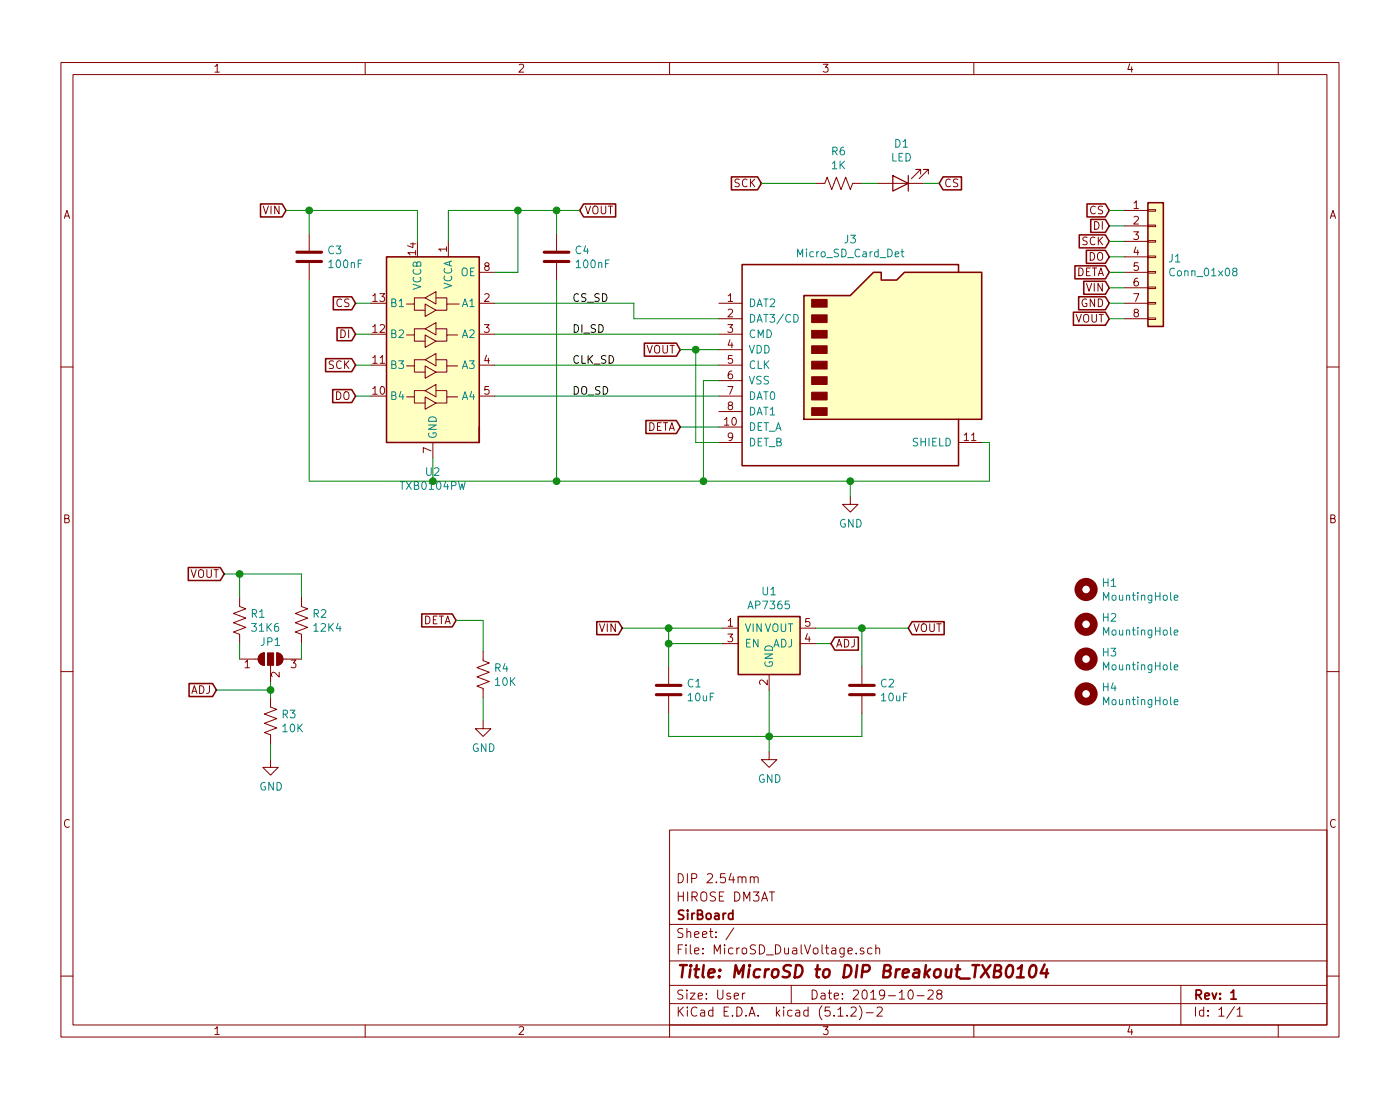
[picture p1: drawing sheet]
EESchema Schematic File Version 4
LIBS:MicroSD_DualVoltage-cache
EELAYER 29 0
EELAYER END
$Descr User 9055 7087
encoding utf-8
Sheet 1 1
Title "MicroSD to DIP Breakout_TXB0104"
Date "2019-10-28"
Rev "1"
Comp "SirBoard"
Comment1 "HIROSE DM3AT"
Comment2 "DIP 2.54mm"
Comment3 ""
Comment4 ""
$EndDescr
$Comp
L Mechanical:MountingHole H1
U 1 1
P 7025 3800
F 0 "H1" H 7125 3845 50  0000 L CNN
F 1 "MountingHole" H 7125 3755 50  0000 L CNN
F 2 "SirBoardLibrary:MountingHole_M2.5_SirBoard" H 7025 3800 50  0001 C CNN
F 3 "~" H 7025 3800 50  0001 C CNN
	1    7025 3800
	1    0    0    -1  
$EndComp
$Comp
L Connector:Micro_SD_Card_Det J3
U 1 1
P 5550 2350
F 0 "J3" H 5500 3165 50  0000 C CNN
F 1 "Micro_SD_Card_Det" H 5500 3075 50  0000 C CNN
F 2 "Connector_Card:microSD_HC_Hirose_DM3AT-SF-PEJM5" H 7600 3050 50  0001 C CNN
F 3 "https://www.hirose.com/product/en/download_file/key_name/DM3/category/Catalog/doc_file_id/49662/?file_category_id=4&item_id=195&is_series=1" H 5550 2450 50  0001 C CNN
F 4 "C114218" H 5550 2350 50  0001 C CNN "Part"
	1    5550 2350
	1    0    0    -1  
$EndComp
Text GLabel 4025 4050 0    50   Input ~ 0
VIN
Text GLabel 5875 4050 2    50   Input ~ 0
VOUT
$Comp
L Device:R_US R1
U 1 1
P 1550 4000
F 0 "R1" H 1618 4045 50  0000 L CNN
F 1 "31K6" H 1618 3955 50  0000 L CNN
F 2 "Resistor_SMD:R_0603_1608Metric" V 1590 3990 50  0001 C CNN
F 3 "~" H 1550 4000 50  0001 C CNN
F 4 "C227816" H 1550 4000 50  0001 C CNN "Part"
	1    1550 4000
	1    0    0    -1  
$EndComp
$Comp
L Device:R_US R3
U 1 1
P 1750 4650
F 0 "R3" H 1818 4695 50  0000 L CNN
F 1 "10K" H 1818 4605 50  0000 L CNN
F 2 "Resistor_SMD:R_0603_1608Metric" V 1790 4640 50  0001 C CNN
F 3 "~" H 1750 4650 50  0001 C CNN
F 4 "C99198" H 1750 4650 50  0001 C CNN "Part"
	1    1750 4650
	1    0    0    -1  
$EndComp
$Comp
L power:GND #PWR0101
U 1 1
P 4975 4850
F 0 "#PWR0101" H 4975 4600 50  0001 C CNN
F 1 "GND" H 4979 4678 50  0000 C CNN
F 2 "" H 4975 4850 50  0001 C CNN
F 3 "" H 4975 4850 50  0001 C CNN
	1    4975 4850
	1    0    0    -1  
$EndComp
$Comp
L power:GND #PWR0102
U 1 1
P 1750 4900
F 0 "#PWR0102" H 1750 4650 50  0001 C CNN
F 1 "GND" H 1754 4728 50  0000 C CNN
F 2 "" H 1750 4900 50  0001 C CNN
F 3 "" H 1750 4900 50  0001 C CNN
	1    1750 4900
	1    0    0    -1  
$EndComp
Wire Wire Line
	1750 4900 1750 4800
Text GLabel 1400 4450 0    50   Input ~ 0
ADJ
Text GLabel 1450 3700 0    50   Input ~ 0
VOUT
Wire Wire Line
	1550 3850 1550 3700
Wire Wire Line
	1550 3700 1450 3700
Wire Wire Line
	3200 1950 4100 1950
Wire Wire Line
	4100 1950 4100 2050
Wire Wire Line
	4100 2050 4650 2050
Text GLabel 2300 2350 0    50   Input ~ 0
SCK
Text GLabel 2300 2150 0    50   Input ~ 0
DI
Text GLabel 2300 1950 0    50   Input ~ 0
CS
Text GLabel 2300 2550 0    50   Input ~ 0
DO
Wire Wire Line
	2400 2350 2300 2350
Wire Wire Line
	2400 2550 2300 2550
Wire Wire Line
	2400 2150 2300 2150
Wire Wire Line
	2300 1950 2400 1950
Text GLabel 4400 2250 0    50   Input ~ 0
VOUT
Wire Wire Line
	4650 2250 4500 2250
Wire Wire Line
	4550 2450 4650 2450
Wire Wire Line
	4550 3100 5500 3100
Wire Wire Line
	6400 3100 6400 2850
Wire Wire Line
	6400 2850 6350 2850
Wire Wire Line
	4550 2450 4550 3100
Text GLabel 4400 2750 0    50   Input ~ 0
DETA
Wire Wire Line
	4400 2750 4650 2750
Wire Wire Line
	4650 2850 4500 2850
Text GLabel 7175 1750 0    50   Input ~ 0
DETA
Text GLabel 7175 1550 0    50   Input ~ 0
SCK
Text GLabel 7175 1450 0    50   Input ~ 0
DI
Text GLabel 7175 1350 0    50   Input ~ 0
CS
Text GLabel 7175 1650 0    50   Input ~ 0
DO
Text GLabel 7175 1850 0    50   Input ~ 0
VIN
Text GLabel 7175 1950 0    50   Input ~ 0
GND
Text GLabel 7175 2050 0    50   Input ~ 0
VOUT
Wire Wire Line
	7175 1750 7275 1750
Wire Wire Line
	7275 1850 7175 1850
Wire Wire Line
	7175 1950 7275 1950
Wire Wire Line
	7275 2050 7175 2050
Wire Wire Line
	7175 1350 7275 1350
Wire Wire Line
	7275 1450 7175 1450
Wire Wire Line
	7175 1550 7275 1550
Wire Wire Line
	7275 1650 7175 1650
Text GLabel 4925 1175 0    50   Input ~ 0
SCK
$Comp
L Device:R_US R6
U 1 1
P 5425 1175
F 0 "R6" V 5628 1175 50  0000 C CNN
F 1 "1K" V 5538 1175 50  0000 C CNN
F 2 "Resistor_SMD:R_0603_1608Metric" V 5465 1165 50  0001 C CNN
F 3 "~" H 5425 1175 50  0001 C CNN
F 4 "C25585" V 5425 1175 50  0001 C CNN "Part"
	1    5425 1175
	0    -1   -1   0   
$EndComp
$Comp
L Device:LED D1
U 1 1
P 5825 1175
F 0 "D1" H 5818 922 50  0000 C CNN
F 1 "LED" H 5818 1012 50  0000 C CNN
F 2 "LED_SMD:LED_0603_1608Metric" H 5825 1175 50  0001 C CNN
F 3 "~" H 5825 1175 50  0001 C CNN
F 4 "C205443" H 5825 1175 50  0001 C CNN "Part"
	1    5825 1175
	-1   0    0    1   
$EndComp
Wire Wire Line
	5575 1175 5675 1175
Text GLabel 6075 1175 2    50   Input ~ 0
CS
Wire Wire Line
	6075 1175 5975 1175
$Comp
L power:GND #PWR0106
U 1 1
P 5500 3200
F 0 "#PWR0106" H 5500 2950 50  0001 C CNN
F 1 "GND" H 5504 3028 50  0000 C CNN
F 2 "" H 5500 3200 50  0001 C CNN
F 3 "" H 5500 3200 50  0001 C CNN
	1    5500 3200
	1    0    0    -1  
$EndComp
Wire Wire Line
	5500 3200 5500 3100
Connection ~ 5500 3100
Wire Wire Line
	5500 3100 6400 3100
Text Label 3700 2550 0    50   ~ 0
DO_SD
Text Label 3700 2350 0    50   ~ 0
CLK_SD
Text Label 3700 2150 0    50   ~ 0
DI_SD
Text Label 3700 1950 0    50   ~ 0
CS_SD
$Comp
L Device:R_US R2
U 1 1
P 1950 4000
F 0 "R2" H 2018 4045 50  0000 L CNN
F 1 "12K4" H 2018 3955 50  0000 L CNN
F 2 "Resistor_SMD:R_0603_1608Metric" V 1990 3990 50  0001 C CNN
F 3 "~" H 1950 4000 50  0001 C CNN
F 4 "C139128" H 1950 4000 50  0001 C CNN "Part"
	1    1950 4000
	1    0    0    -1  
$EndComp
$Comp
L Jumper:SolderJumper_3_Open JP1
U 1 1
P 1750 4250
F 0 "JP1" H 1750 4363 50  0000 C CNN
F 1 "SolderJumper_3_Open" H 1750 4363 50  0001 C CNN
F 2 "Jumper:SolderJumper-3_P1.3mm_Open_RoundedPad1.0x1.5mm" H 1750 4250 50  0001 C CNN
F 3 "~" H 1750 4250 50  0001 C CNN
	1    1750 4250
	1    0    0    -1  
$EndComp
Wire Wire Line
	1550 4150 1550 4250
Wire Wire Line
	1750 4400 1750 4450
Wire Wire Line
	1950 4250 1950 4150
Wire Wire Line
	1950 3850 1950 3700
Wire Wire Line
	1950 3700 1550 3700
Connection ~ 1550 3700
Wire Wire Line
	1400 4450 1750 4450
Connection ~ 1750 4450
Wire Wire Line
	1750 4450 1750 4500
$Comp
L Logic_LevelTranslator:TXB0104PW U2
U 1 1
P 2800 2250
F 0 "U2" H 2800 1462 50  0000 C CNN
F 1 "TXB0104PW" H 2800 1372 50  0000 C CNN
F 2 "Package_SO:TSSOP-14_4.4x5mm_P0.65mm" H 2800 1500 50  0001 C CNN
F 3 "http://www.ti.com/lit/ds/symlink/txb0104.pdf" H 2910 2345 50  0001 C CNN
F 4 "C60708" H 2800 2250 50  0001 C CNN "Part"
	1    2800 2250
	-1   0    0    -1  
$EndComp
Wire Wire Line
	4925 1175 5275 1175
Wire Wire Line
	3200 2150 4650 2150
Wire Wire Line
	3200 2350 4650 2350
Wire Wire Line
	3200 2550 4650 2550
Wire Wire Line
	2800 2950 2800 3100
Wire Wire Line
	2800 3100 3600 3100
Connection ~ 4550 3100
Text GLabel 3750 1350 2    50   Input ~ 0
VOUT
Wire Wire Line
	3750 1350 3600 1350
Wire Wire Line
	2900 1350 2900 1550
Text GLabel 1850 1350 0    50   Input ~ 0
VIN
Wire Wire Line
	1850 1350 2000 1350
Wire Wire Line
	2700 1350 2700 1550
Wire Wire Line
	3350 1350 3350 1750
Wire Wire Line
	3350 1750 3200 1750
Connection ~ 3350 1350
Wire Wire Line
	3350 1350 2900 1350
$Comp
L Device:C C4
U 1 1
P 3600 1650
F 0 "C4" H 3715 1695 50  0000 L CNN
F 1 "100nF" H 3715 1605 50  0000 L CNN
F 2 "Capacitor_SMD:C_0603_1608Metric" H 3638 1500 50  0001 C CNN
F 3 "~" H 3600 1650 50  0001 C CNN
F 4 "C42998" H 3600 1650 50  0001 C CNN "Part"
	1    3600 1650
	1    0    0    -1  
$EndComp
$Comp
L Device:C C3
U 1 1
P 2000 1650
F 0 "C3" H 2115 1695 50  0000 L CNN
F 1 "100nF" H 2115 1605 50  0000 L CNN
F 2 "Capacitor_SMD:C_0603_1608Metric" H 2038 1500 50  0001 C CNN
F 3 "~" H 2000 1650 50  0001 C CNN
F 4 "C42998" H 2000 1650 50  0001 C CNN "Part"
	1    2000 1650
	1    0    0    -1  
$EndComp
Wire Wire Line
	3600 1500 3600 1350
Connection ~ 3600 1350
Wire Wire Line
	3600 1350 3350 1350
Wire Wire Line
	3600 1800 3600 3100
Connection ~ 3600 3100
Wire Wire Line
	3600 3100 4550 3100
Wire Wire Line
	2000 1500 2000 1350
Connection ~ 2000 1350
Wire Wire Line
	2000 1350 2700 1350
Wire Wire Line
	2000 1800 2000 3100
Wire Wire Line
	2000 3100 2800 3100
Connection ~ 2800 3100
$Comp
L Connector_Generic:Conn_01x08 J1
U 1 1
P 7475 1650
F 0 "J1" H 7554 1642 50  0000 L CNN
F 1 "Conn_01x08" H 7554 1552 50  0000 L CNN
F 2 "Connector_PinHeader_2.54mm:PinHeader_1x08_P2.54mm_Vertical" H 7475 1650 50  0001 C CNN
F 3 "~" H 7475 1650 50  0001 C CNN
	1    7475 1650
	1    0    0    -1  
$EndComp
$Comp
L Mechanical:MountingHole H2
U 1 1
P 7025 4025
F 0 "H2" H 7125 4070 50  0000 L CNN
F 1 "MountingHole" H 7125 3980 50  0000 L CNN
F 2 "SirBoardLibrary:MountingHole_M2.5_SirBoard" H 7025 4025 50  0001 C CNN
F 3 "~" H 7025 4025 50  0001 C CNN
	1    7025 4025
	1    0    0    -1  
$EndComp
$Comp
L Mechanical:MountingHole H3
U 1 1
P 7025 4250
F 0 "H3" H 7125 4295 50  0000 L CNN
F 1 "MountingHole" H 7125 4205 50  0000 L CNN
F 2 "SirBoardLibrary:MountingHole_M2.5_SirBoard" H 7025 4250 50  0001 C CNN
F 3 "~" H 7025 4250 50  0001 C CNN
	1    7025 4250
	1    0    0    -1  
$EndComp
$Comp
L Mechanical:MountingHole H4
U 1 1
P 7025 4475
F 0 "H4" H 7125 4520 50  0000 L CNN
F 1 "MountingHole" H 7125 4430 50  0000 L CNN
F 2 "SirBoardLibrary:MountingHole_M2.5_SirBoard" H 7025 4475 50  0001 C CNN
F 3 "~" H 7025 4475 50  0001 C CNN
	1    7025 4475
	1    0    0    -1  
$EndComp
Wire Wire Line
	4975 4850 4975 4750
Wire Wire Line
	5375 4150 5275 4150
Text GLabel 5375 4150 2    50   Input ~ 0
ADJ
Wire Wire Line
	5875 4050 5575 4050
Wire Wire Line
	4025 4050 4325 4050
Wire Wire Line
	5575 4050 5575 4300
Connection ~ 5575 4050
Wire Wire Line
	5275 4050 5575 4050
Wire Wire Line
	4325 4150 4325 4300
Wire Wire Line
	4325 4150 4675 4150
Connection ~ 4325 4150
Wire Wire Line
	4325 4050 4325 4150
Connection ~ 4325 4050
Wire Wire Line
	4675 4050 4325 4050
Wire Wire Line
	4975 4750 5575 4750
Connection ~ 4975 4750
Wire Wire Line
	4975 4750 4975 4450
Wire Wire Line
	5575 4750 5575 4600
Wire Wire Line
	4325 4750 4975 4750
Wire Wire Line
	4325 4600 4325 4750
$Comp
L MicroSD_DualVoltage-rescue:AP7365-U.FL-R-SMT(01) U1
U 1 1
P 4925 4900
F 0 "U1" H 4975 5990 50  0000 C CNN
F 1 "AP7365" H 4975 5900 50  0000 C CNN
F 2 "Package_TO_SOT_SMD:SOT-23-5" H 4975 5900 50  0001 C CNN
F 3 "" H 4975 5900 50  0001 C CNN
F 4 "C264087" H 4925 4900 50  0001 C CNN "Part"
	1    4925 4900
	1    0    0    -1  
$EndComp
$Comp
L Device:C C1
U 1 1
P 4325 4450
F 0 "C1" H 4440 4495 50  0000 L CNN
F 1 "10uF" H 4440 4405 50  0000 L CNN
F 2 "Capacitor_SMD:C_0805_2012Metric" H 4363 4300 50  0001 C CNN
F 3 "~" H 4325 4450 50  0001 C CNN
F 4 "C95841" H 4325 4450 50  0001 C CNN "Part"
	1    4325 4450
	1    0    0    -1  
$EndComp
$Comp
L Device:C C2
U 1 1
P 5575 4450
F 0 "C2" H 5690 4495 50  0000 L CNN
F 1 "10uF" H 5690 4405 50  0000 L CNN
F 2 "Capacitor_SMD:C_0805_2012Metric" H 5613 4300 50  0001 C CNN
F 3 "~" H 5575 4450 50  0001 C CNN
F 4 "C95841" H 5575 4450 50  0001 C CNN "Part"
	1    5575 4450
	1    0    0    -1  
$EndComp
$Comp
L Device:R_US R4
U 1 1
P 3125 4350
F 0 "R4" H 3193 4395 50  0000 L CNN
F 1 "10K" H 3193 4305 50  0000 L CNN
F 2 "Resistor_SMD:R_0603_1608Metric" V 3165 4340 50  0001 C CNN
F 3 "~" H 3125 4350 50  0001 C CNN
F 4 "C99198" H 3125 4350 50  0001 C CNN "Part"
	1    3125 4350
	1    0    0    -1  
$EndComp
Text GLabel 2950 4000 0    50   Input ~ 0
DETA
$Comp
L power:GND #PWR0103
U 1 1
P 3125 4650
F 0 "#PWR0103" H 3125 4400 50  0001 C CNN
F 1 "GND" H 3129 4478 50  0000 C CNN
F 2 "" H 3125 4650 50  0001 C CNN
F 3 "" H 3125 4650 50  0001 C CNN
	1    3125 4650
	1    0    0    -1  
$EndComp
Wire Wire Line
	3125 4650 3125 4500
Wire Wire Line
	3125 4200 3125 4000
Wire Wire Line
	3125 4000 2950 4000
Wire Wire Line
	4500 2850 4500 2250
Connection ~ 4500 2250
Wire Wire Line
	4500 2250 4400 2250
$EndSCHEMATC
